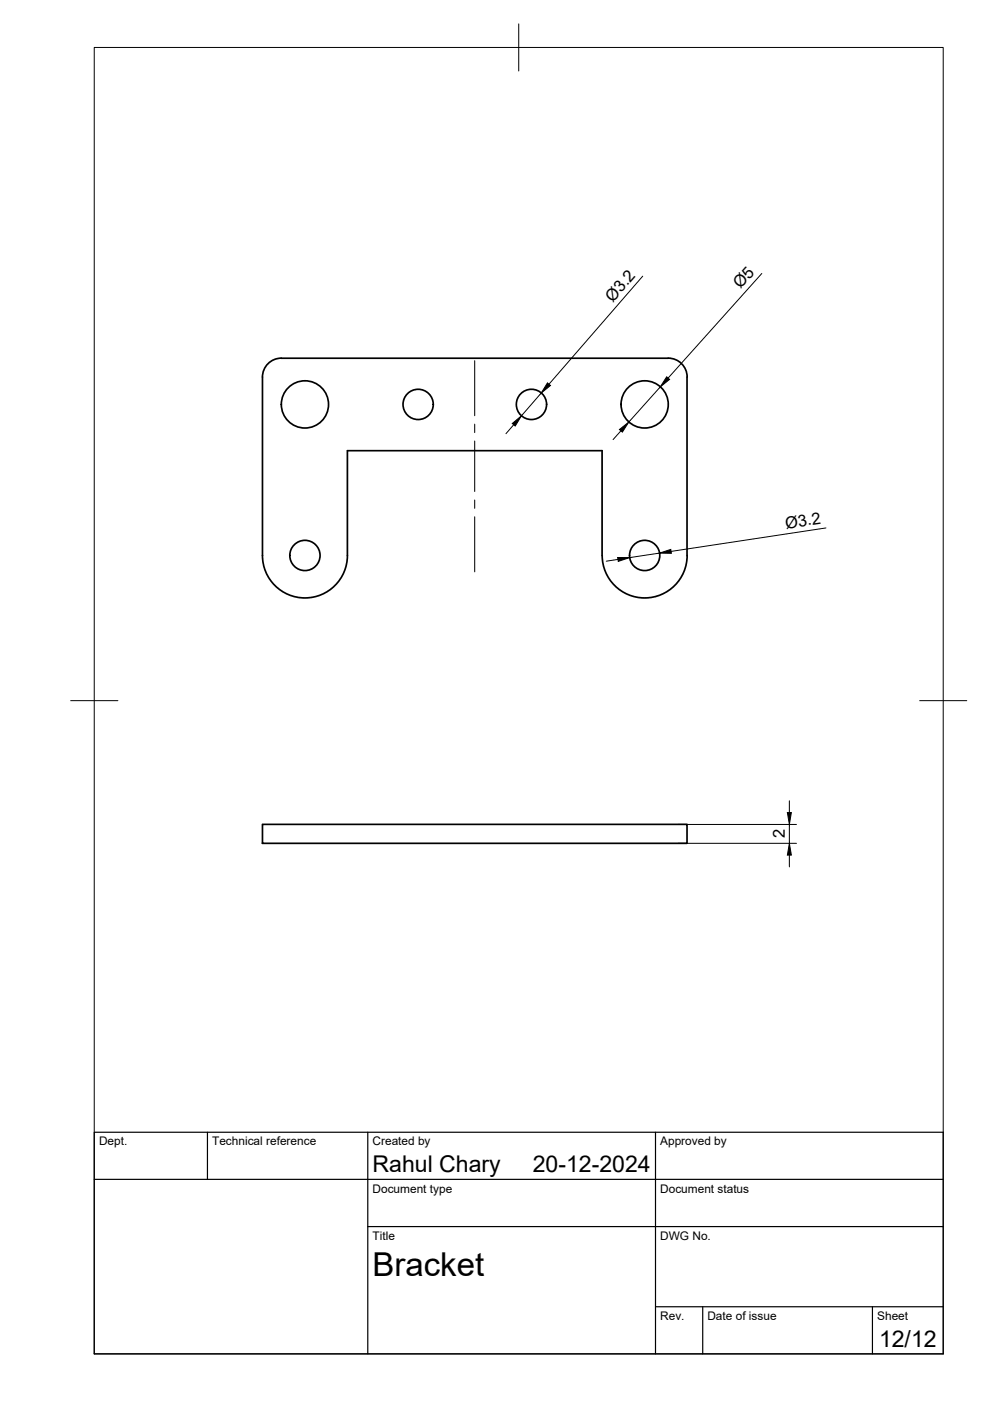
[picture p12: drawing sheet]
<svg xmlns="http://www.w3.org/2000/svg" width="210mm" height="297mm" viewBox="0 0 210 297" stroke-linecap="round" stroke-linejoin="round" font-family="sans-serif">
<!-- layer: Visible -->
<g fill="none" stroke="#000" stroke-width=".36">
<path d="M59.6 76l82.1-.1a4 4 0 0 1 4 4M59.7 75.9a4 4 0 0 0-4.1 4v37.9a9 9 0 0 0 9.1 9 9 9 0 0 0 9-9v-22.2h54v22.2M145.7 80v37.8M127.7 117.8a9 9 0 0 0 9 9 9 9 0 0 0 9-9M55.6 174.8h90.1v4h-90.1z"/>
<circle cx="64.7" cy="85.7" r="5"/>
<circle cx="88.7" cy="85.7" r="3.2"/>
<circle cx="112.7" cy="85.7" r="3.2"/>
<circle cx="136.7" cy="85.7" r="5"/>
<circle cx="64.7" cy="117.8" r="3.2"/>
<circle cx="136.7" cy="117.8" r="3.2"/>
</g>
<!-- layer: BORDER -->
<path d="M20 10.1h180v276.9h-180zM110 5.1v10M15 148.6h10M195 148.6h10" fill="none" stroke="#000" stroke-width=".21"/>
<!-- layer: TITLEBLOCK -->
<path d="M20 240.1h180v46.9h-180zM20 250h180M44 240.1v9.9M78 240.1v46.9M139 240.1v46.9M78 260.1h122M139 277.1h61M149 277.1v9.9M185 277.1v9.9" fill="none" stroke="#000" stroke-width=".25"/>
<!-- layer: FD_Dimensions -->
<g fill="none" stroke="#000" stroke-width=".21">
<path d="M136.3 58.6l-19.9 22.9M161.5 58l-19.9 22.2M108.9 90.1l-1.6 1.9M114.7 83.3l-4.1 4.9M131.7 91.3l-1.7 1.9M140 82l-6.7 7.5M131 118.6l-2.5 .4M139.8 117.3l-6.3 .9M175.1 111.9l-32.8 5M143.8 174.8h25.1M143.8 178.8h25.1M167.4 169.8v2.5"/>
<path d="M167.4 174.8v4M167.4 181.3v2.5"/>
</g>
<path d="M141.4 79.9l.6 .5-2 1.6zM108.6 89.8l2-1.6-1.4 2.1zM116.1 81.2l.6 .5-2 1.6zM131.3 91.1l2-1.6-1.3 2.1zM131 118.2h2.5l-2.4 .8zM139.8 117.3l2.4-.8 .1 .8zM166.9 172.3h.9l-.4 2.5zM167.4 178.8l.4 2.5h-.9z" fill="#000" stroke="#000" stroke-width=".21"/>
<!-- layer: Smart Centers -->
<path d="M100.6 76.5v11.6M100.6 89.9v1.8M100.6 93.5v10.7M100.6 106v1.8M100.6 109.6v11.6" fill="none" stroke="#000" stroke-width=".21"/>
<text font-size="7" x="79" y="270.6">Bracket</text>
<g font-size="4.9">
<text x="79" y="248.5">Rahul Chary</text>
<text x="113" y="248.5">20-12-2024</text>
<text x="186.4" y="285.7">12/12</text>
</g>
<g font-size="3.5">
<text x="129.9" y="64.2" transform="rotate(-49 129.9 64.2)">Ø3.2</text>
<text x="157" y="61.3" transform="rotate(-48 157 61.3)">Ø5</text>
<text x="166.7" y="112.1" transform="rotate(-9 166.7 112.1)">Ø3.2</text>
<text x="166.4" y="177.7" transform="rotate(-90 166.4 177.7)">2</text>
</g>
<g font-size="2.5">
<text x="21" y="242.9">Dept.</text>
<text x="45" y="242.9">Technical reference</text>
<text x="79" y="242.9">Created by</text>
<text x="140" y="242.9">Approved by</text>
<text x="79" y="252.8">Document type</text>
<text x="140" y="252.8">Document status</text>
<text x="79" y="262.9">Title</text>
<text x="140" y="262.9">DWG No.</text>
<text x="140" y="279.9">Rev.</text>
<text x="150" y="279.9">Date of issue</text>
<text x="186" y="279.9">Sheet</text>
</g>
</svg>
